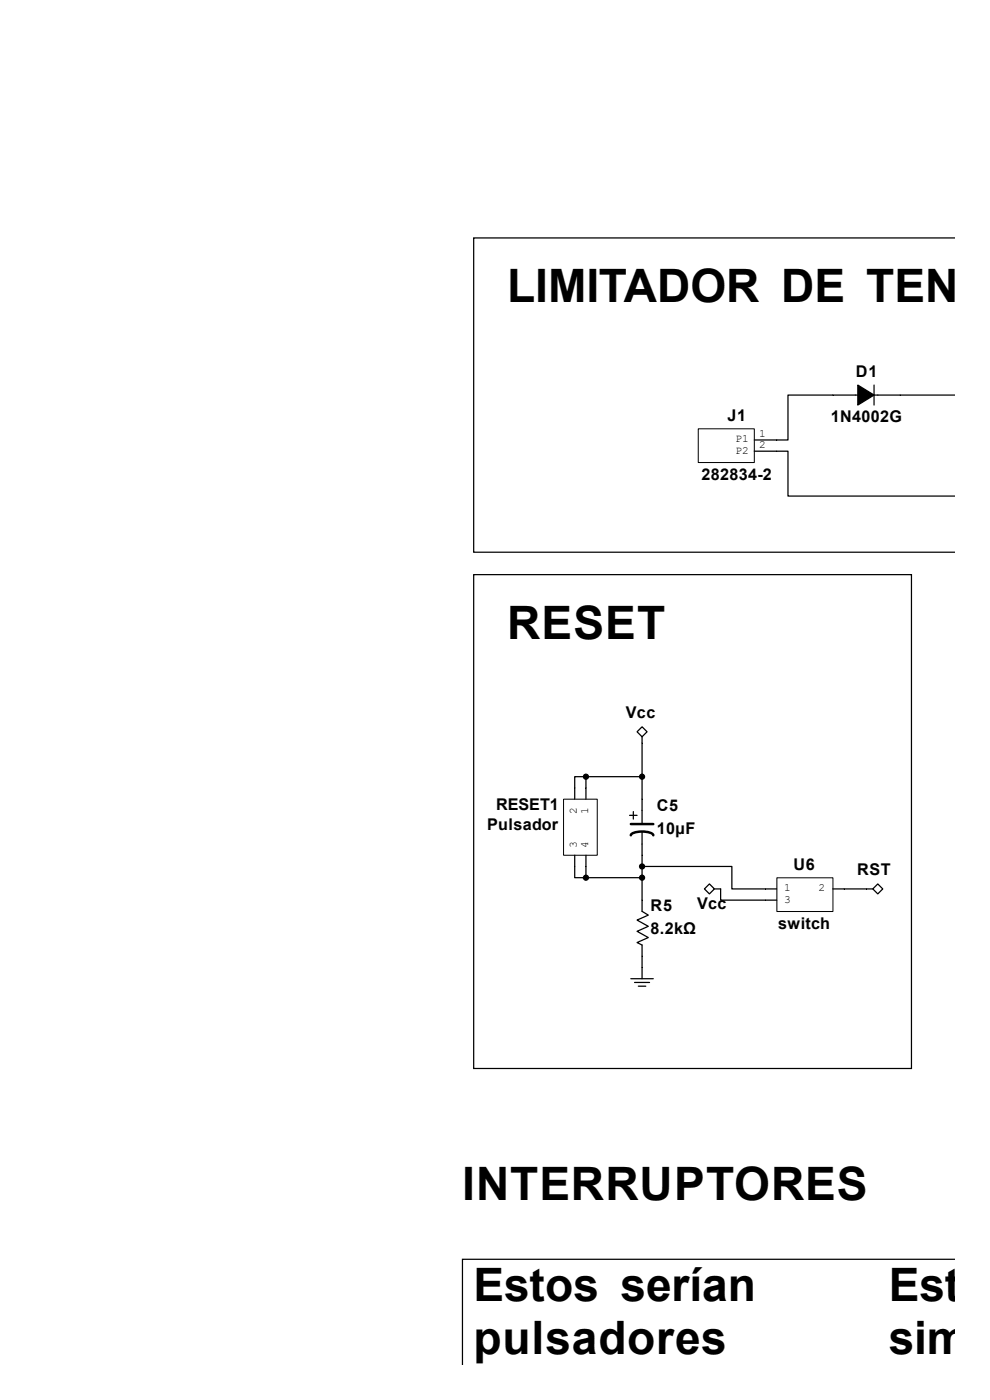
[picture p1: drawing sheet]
<svg xmlns="http://www.w3.org/2000/svg" width="210mm" height="297mm" viewBox="0 0 210 297" stroke-linecap="round" stroke-linejoin="round" font-family="sans-serif">
<g fill="none" stroke="#000" stroke-width=".26">
<path d="M202.4 50.5h-101.9v66.7h101.9M160 95.7h7.2v9.5h35.2M185.4 81.7v4.2M202.4 83.8h-35.2v9.5h-7.2M100.5 121.9h92.9v104.8h-92.9zM136.2 154.2l1.1 1-1.1 1.1-1.1-1.1zM136.2 156.3v18.5M124.3 164.8h-2.4v4.7M124.3 164.8v4.7M124.3 164.8h11.9M133.6 173h1.5M134.4 172.2v1.6"/>
<path d="M136.2 176.4v16.9l1.3 .8-2.4 1.1 2.4 1.3-2.4 1.1 2.4 1.3-2.4 1.1 1.1 .5v7.1M121.9 181.4v4.8h2.4M124.3 181.4v4.8M124.3 186.2h11.9M136.2 183.8h19.1v4.8h9.5M150.5 187.5l1.1 1.1-1.1 1-1.1-1zM151.6 188.6h1.3v2.4h11.9M176.7 188.6h8.5M185.2 188.6l1-1.1 1.1 1.1-1.1 1zM133.8 207.6h4.8M134.6 208.4h3.2M135.4 209.2h1.6"/>
<path d="M202.4 267.2h-104.3v22.2"/>
</g>
<path d="M148.1 91h11.9v7.1h-11.9zM119.5 169.5h7.2v11.9h-7.2zM164.8 186.2h11.9v7.2h-11.9z" fill="none" stroke="#000" stroke-width=".21"/>
<g fill="#000" stroke="#000" stroke-width=".26">
<path d="M182 81.7l3.4 2.1-3.4 2.1z"/>
<circle cx="124.3" cy="164.8" r=".53"/>
<circle cx="136.2" cy="164.8" r=".53"/>
<circle cx="124.3" cy="186.2" r=".53"/>
<circle cx="136.2" cy="186.2" r=".53"/>
<circle cx="136.2" cy="183.8" r=".53"/>
</g>
<path d="M133.8 177.2a2.44 2.44 0 0 1 2.4-.8l1.2 .1a1.27 1.27 0 0 1 1.2 .7M133.8 174.8h4.8" fill="none" stroke="#000" stroke-width=".53"/>
<g font-size="9.8">
<text x="107.6" y="64.1">LIMITADOR DE TENSI</text>
<text x="107.6" y="135.5">RESET</text>
<text x="98" y="254.6">INTERRUPTORES</text>
<text x="100.5" y="276">Estos serían</text>
<text x="188.6" y="276">Estos</text>
<text x="100.5" y="287.3">pulsadores</text>
<text x="188.6" y="287.3">simu</text>
</g>
<g font-size="3.4">
<text x="181.6" y="80.1">D1</text>
<text x="154.3" y="89.3">J1</text>
<text x="176.2" y="89.6">1N4002G</text>
<text x="148.8" y="101.8">282834-2</text>
<text x="132.8" y="152.3">Vcc</text>
<text x="105.2" y="171.9">RESET1</text>
<text x="139.3" y="172.1">C5</text>
<text x="103.3" y="176.1">Pulsador</text>
<text x="139.3" y="176.9">10µF</text>
<text x="168.3" y="184.6">U6</text>
<text x="181.9" y="185.6">RST</text>
<text x="138" y="193.3">R5</text>
<text x="147.9" y="192.8">Vcc</text>
<text x="165.1" y="197">switch</text>
<text x="138" y="198.1">8.2kΩ</text>
</g>
<g font-size="2.4">
<text x="156" y="93.9">P1</text>
<text x="161.1" y="92.7">1</text>
<text x="161.1" y="95.1">2</text>
<text x="156" y="96.2">P2</text>
<text x="122.4" y="172.6" transform="rotate(-90 122.4 172.6)">2</text>
<text x="124.8" y="172.6" transform="rotate(-90 124.8 172.6)">1</text>
<text x="122.4" y="179.9" transform="rotate(-90 122.4 179.9)">3</text>
<text x="124.8" y="179.9" transform="rotate(-90 124.8 179.9)">4</text>
<text x="166.4" y="189.1">1</text>
<text x="166.4" y="191.5">3</text>
<text x="173.6" y="189.1">2</text>
</g>
</svg>
